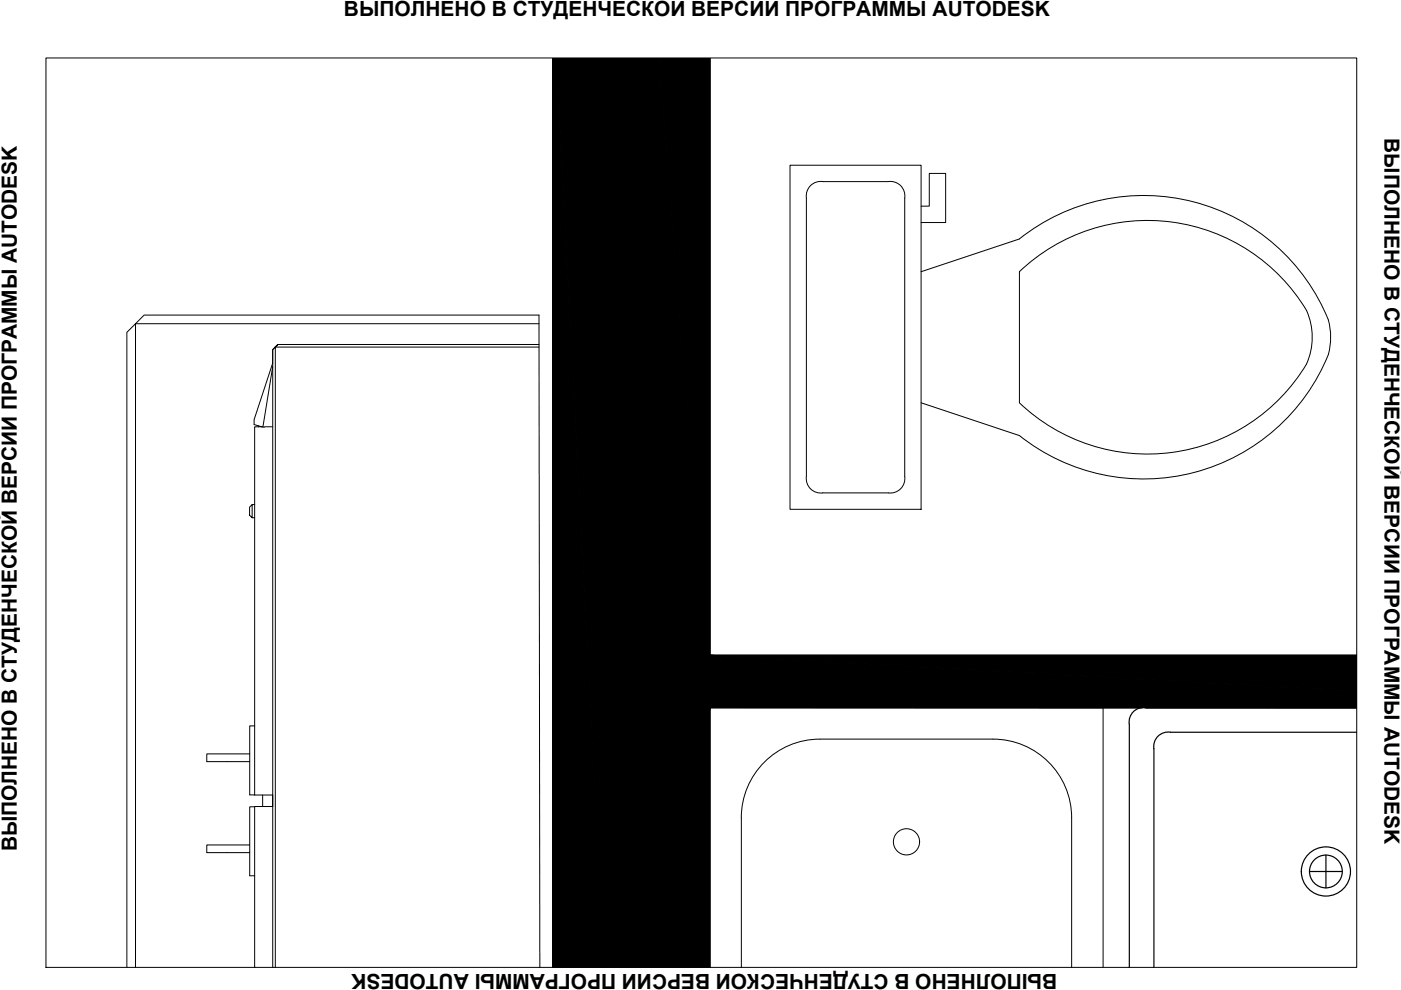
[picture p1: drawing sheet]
<svg xmlns="http://www.w3.org/2000/svg" width="297mm" height="210mm" viewBox="0 0 297 210" stroke-linecap="round" stroke-linejoin="round" font-family="sans-serif">
<g fill="#000" stroke="#000" stroke-width=".21">
<path d="M117.2 12.3v192.8h10.8zM117.2 12.3h.7l10.1 192.8z"/>
<path d="M117.9 12.3l10.1 192.8h11.4zM117.9 12.3h21.5v192.8z"/>
</g>
<path d="M117.2 12.3v192.8M139.4 12.3v192.8" fill="none" stroke="#000" stroke-width=".25"/>
<g fill="none" stroke="#000" stroke-width=".21">
<path d="M167.5 35h27.8v73h-27.8zM171.8 39.4l.8-.6 1.4-.3h14.3a3.1 3.1 0 0 1 3.5 3.5v59a3.1 3.1 0 0 1-3.5 3.5h-13.9a3.1 3.1 0 0 1-3.4-3.5l-.1-59.5 .4-1.4zM195.3 57.6l20.8-6.9a42.3 42.3 0 0 1 65.5 17.2 13.5 13.5 0 0 1-1.6 10.8 42.3 42.3 0 0 1-63.9 13.6l-20.8-6.9M195.3 43.7h1.7v-6.9h3.5v10.4h-5.2M216.1 57.6a39.4 39.4 0 0 1 60.9 8.2 13.6 13.6 0 0 1-2.1 14.5 39.4 39.4 0 0 1-58.8 5.1M216.1 57.6v27.8M57.8 77l-3.9 12v1l1.8 .6 2.1-12.9M58.4 73.6l-.6 .5v3M58.4 73.6h55.9M58.9 73h55.4M114.3 68.6h-85.6l1.9-1.8h83.7l.2 138.3M54.8 90.3v.2"/>
<path d="M55.5 90.5h.1M55.5 90.5h-1.5v78.1M55.7 90.6h.4M56.1 90.5h1.7M52.9 107.5l.6-.5v2.8l-.6-.6zM53.5 109.8h.5M53.5 107h.5M52.9 159.8h-9.1v1.7h9.1M54 153.9h-1.1v14.6l4.9 .1v2.4h-3.8v34.1M52.9 179.1h-9.1v1.7h9.1M54 171.1h-1.1v14.6h1.1M55.7 168.6v2.4"/>
<path d="M57.8 168.6v2.4M26.9 205.1v-134.6l1.8-1.9v136.5M57.8 205.1v-131l1.1-1.1-.5 .6v131.5"/>
</g>
<path d="M128.3 12.3v14.8M128.3 27.6v23.5M128.3 51.7v23.4M128.3 75.6v23.5M128.3 99.6v23.5M128.3 123.6v23.5M128.3 147.7v23.4M128.3 171.6v23.5M128.3 195.6v9.5" fill="none" stroke="#000" stroke-width=".21"/>
<!-- layer: 0 -->
<g fill="#000" stroke="#000" stroke-width=".21">
<path d="M139.7 12.3h10.8v137.7zM150.5 138.9h137.1v7.6zM242.6 150h45z"/>
<path d="M139.4 12.3v137.7h11.1zM139.4 12.3h.3l10.8 137.7z"/>
<path d="M150.5 150h91.8zM150.5 150h91.5z"/>
<path d="M150.5 150h137.1v-3.5zM150.5 138.9l137.1 7.6-137.1 3.5z"/>
<path d="M242.9 150h44.7zM242.6 150h45z"/>
<path d="M139.4 150l3 55.1h-3zM139.4 150l3 55.1 8.1-55.1zM150.5 150v55.1h-8.1z"/>
</g>
<g fill="none" stroke="#000" stroke-width=".25">
<path d="M139.4 12.3v192.8M150.5 12.3v192.8M150.5 138.9h137.1M150.5 150h137.1M242.9 150a3.1 3.1 0 0 0-3.5 3.5v51.6M244.7 158.7v46.4M287.6 155.3l-39.5-.1a3.1 3.1 0 0 0-3.5 3.5M277.7 184.8h6.9M281.1 181.3v7"/>
<circle cx="281.1" cy="184.8" r="3.5"/>
<circle cx="281.1" cy="184.8" r="5.2"/>
</g>
<!-- layer: MEBEL -->
<g fill="none" stroke="#000" stroke-width=".21">
<path d="M150.5 205.1v-55.1h83.4v55.1M157.2 205.1v-31.7a16.7 16.7 0 0 1 16.6-16.7h36.7a16.7 16.7 0 0 1 16.7 16.7v31.7"/>
<circle cx="192.2" cy="178.5" r="2.78"/>
</g>
<path d="M9.7 12.3h278v192.8h-278z" fill="none" stroke="#000" stroke-width=".21"/>
<g font-size="4.4">
<text x="72.9" y="3.4">ВЫПОЛНЕНО В СТУДЕНЧЕСКОЙ ВЕРСИИ ПРОГРАММЫ AUTODESK</text>
<text x="293.6" y="29.3" transform="rotate(90 293.6 29.3)">ВЫПОЛНЕНО В СТУДЕНЧЕСКОЙ ВЕРСИИ ПРОГРАММЫ AUTODESK</text>
<text x="3.5" y="180.5" transform="rotate(-90 3.5 180.5)">ВЫПОЛНЕНО В СТУДЕНЧЕСКОЙ ВЕРСИИ ПРОГРАММЫ AUTODESK</text>
<text x="224.2" y="206.4" transform="rotate(180 224.2 206.4)">ВЫПОЛНЕНО В СТУДЕНЧЕСКОЙ ВЕРСИИ ПРОГРАММЫ AUTODESK</text>
</g>
</svg>
